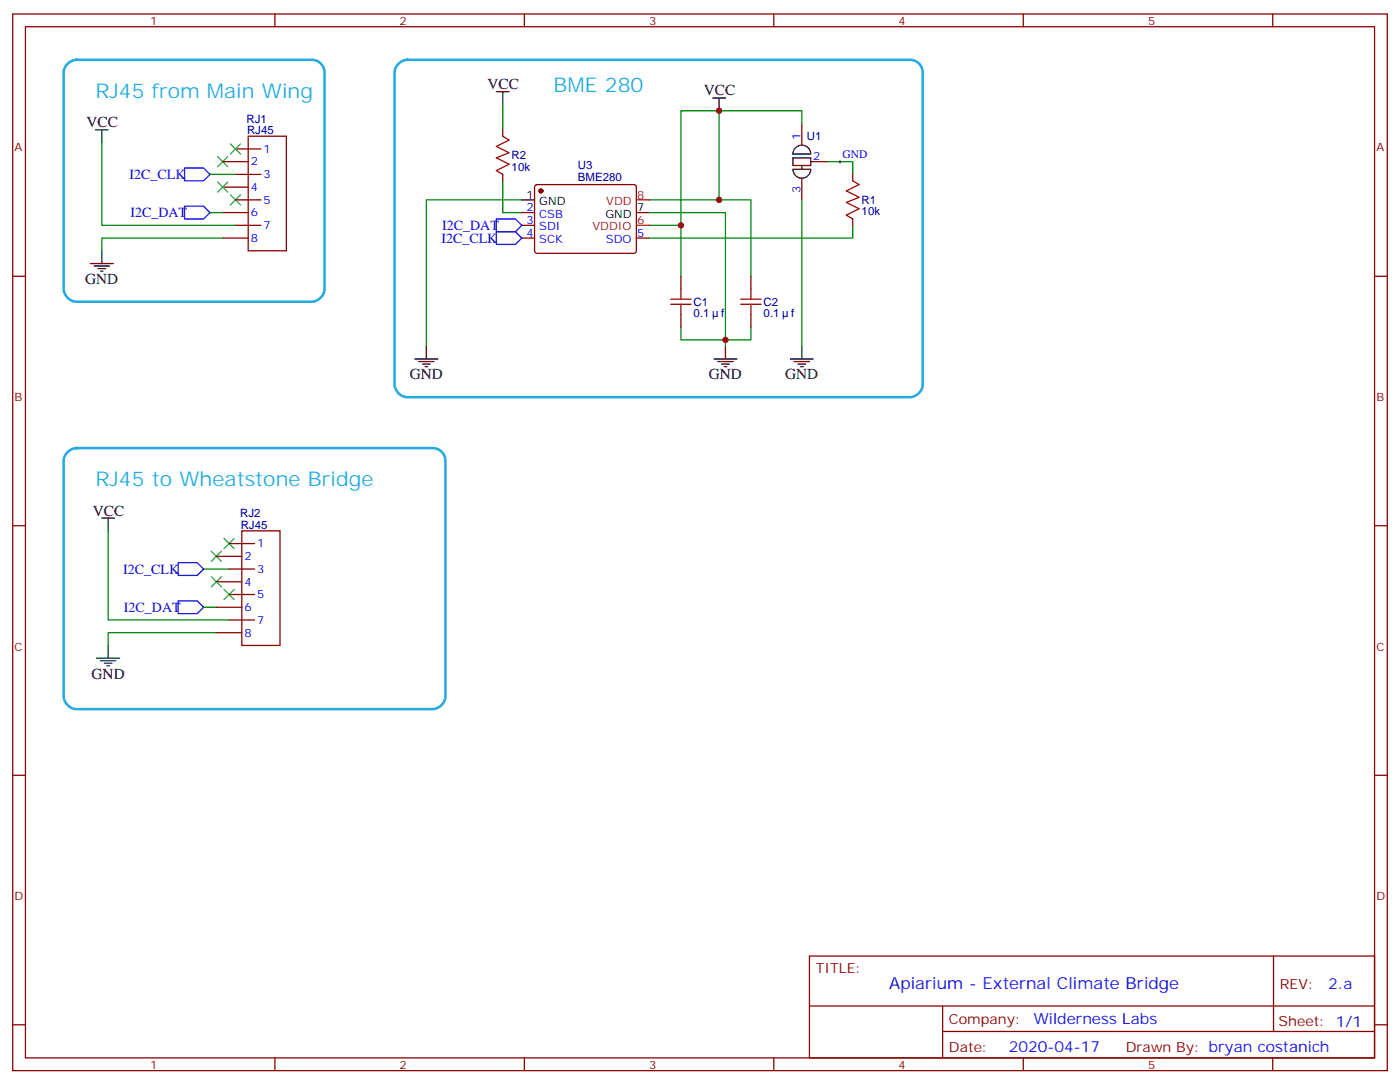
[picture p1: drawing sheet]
<svg xmlns="http://www.w3.org/2000/svg" width="388mm" height="300mm" viewBox="0 0 388 300" stroke-linecap="round" stroke-linejoin="round" font-family="sans-serif">
<g fill="none" stroke="#870000" stroke-width=".35">
<path d="M3.5 3.9h381v292.8h-381zM7.1 7.4h373.9v285.8h-373.9zM76.2 3.9v3.5M145.3 3.9v3.5M214.5 3.9v3.5M283.6 3.9v3.5M352.8 3.9v3.5M68.8 37.7h10.6v31.8h-10.6zM139.3 36v1.7M222.2 34.2v6M61.7 58.9h7.1M61.7 44.8h7.1"/>
<path d="M61.7 51.9h7.1M65.3 41.3h7M65.3 48.3h7M65.3 55.4h7M139.3 48.3v1.8M144.6 58.9h3.6M148.4 51.4l.5-.2h27.1l.4 .7-.1 17.9-.6 .4-27.1-.1-.4-.6v-17.6zM222.2 49.4v6M224.7 44.8h4.6M236.4 48.3v1.8M3.5 76.6h3.6M61.7 66h7.1"/>
<path d="M65.3 62.4h7M144.6 62.4h3.6M144.6 66h3.6M176.4 66h3.5M188.7 76.6v3.5M208.1 76.6v3.5M236.4 60.7v1.7M381 76.6h3.5M188.7 87.1v3.6M208.1 87.1v3.6M3.5 145.7h3.6M60 154.2h7"/>
<path d="M63.5 150.6h7.1M63.5 157.7h7.1M67 147.1h10.6v31.8h-10.6zM381 145.7h3.5M60 161.2h7M60 168.3h7M60 175.3h7M63.5 164.7h7.1M63.5 171.8h7.1M3.5 214.8h3.6M381 214.8h3.5M224.4 264.9h156.6v28.3h-156.6z"/>
<path d="M224.4 278.8h156.5M261.3 278.8v14.1M353 265v20.8M3.5 284h3.6M76.2 293.2v3.5M145.3 293.2v3.5M214.5 293.2v3.5M261.3 285.8h119.6M283.6 293.2v3.5M352.8 293.2v3.5M381 284h3.5"/>
</g>
<g fill="none" stroke="#000" stroke-width=".35">
<path d="M26.5 36h3.5M28.2 36v3.5M137.6 25.4h3.5M139.3 25.4v3.5M197.6 27.2h3.5M199.3 27.2v3.5M144.6 55.4h3.6M176.4 58.9h3.5M219.8 43.7h4.9v2.2h-4.9zM219.8 46.9h4.9a2.47 2.47 0 0 1-2.4 2.5 2.47 2.47 0 0 1-2.5-2.5zM220.3 41.1a2.47 2.47 0 0 1 2.8-.7 2.47 2.47 0 0 1 1.6 2.3h-4.9zM222.2 45.9v1"/>
<path d="M25 73h6.4M26.1 73.7h4.2M27.2 74.4h2.1M27.9 75.1h.7M28.2 69.5v3.5M115 99.5h6.4M118.2 96v3.5M197.9 99.5h6.4M201.1 96v3.5M219.1 99.5h6.3M222.2 96v3.5M116.1 100.2h4.2"/>
<path d="M117.1 100.9h2.1M117.8 101.6h.7M199 100.2h4.2M200 100.9h2.1M200.7 101.6h.7M220.1 100.2h4.3M221.2 100.9h2.1M221.9 101.6h.7M28.2 143.6h3.5M30 143.6v3.5M30 178.9v3.5M26.8 182.4h6.4"/>
<path d="M27.9 183.1h4.2M28.9 183.8h2.1M29.6 184.5h.7"/>
</g>
<g fill="none" stroke="#008700" stroke-width=".35">
<path d="M28.2 39.5v22.9h37.1M139.3 28.9v7.1M199.3 30.7h22.9v3.5M58.2 48.3h7.1M58.2 58.9h3.5M139.3 50.1v8.8h5.3M144.6 55.4h-26.4v40.6M179.9 58.9h21.2v35.3h-12.4v-3.5M179.9 55.4h28.2v21.2M199.3 55.4v-24.7h-10.6v31.7M222.2 55.4v40.6M229.3 44.8h7.1v3.5"/>
<path d="M61.7 66h-33.5v3.5M179.9 62.4h8.8v14.2M236.4 62.4v3.6h-56.5M208.1 90.7v3.5h-7v1.8M30 147.1v24.7h33.5M56.4 157.7h7.1M56.4 168.3h3.6M60 175.3h-30v3.6"/>
</g>
<circle cx="149.9" cy="52.9" r=".53" fill="#870000" stroke="#870000" stroke-width=".35"/>
<path d="M176.4 55.4h3.5M176.4 62.4h3.5" fill="none" stroke="#f00" stroke-width=".35"/>
<path d="M232.5 44.8h.7M232.8 44.4v.8" fill="none" stroke="#000" stroke-width=".28"/>
<path d="M139.3 37.7l1.8 1.1-3.5 1.8 3.5 1.7-3.5 1.4 3.5 1.8-3.5 1.8 1.7 1M236.4 50.1l1.7 1.1-3.5 1.7 3.5 1.8-3.5 1.4 3.5 1.8-3.5 1.7 1.8 1.1M185.9 84.3h5.7M185.9 82.9h5.7M188.7 80.1v2.8M188.7 84.3v2.8M205.3 84.3h5.7M205.3 82.9h5.7M208.1 80.1v2.8M208.1 84.3v2.8" fill="none" stroke="#a10000" stroke-width=".35"/>
<path d="M18.8 17.6a3.6 3.6 0 0 1 2.4-1h65.2a3.5 3.5 0 0 1 3.6 3.5v60a3.8 3.8 0 0 1-3.6 3.5h-65.2a3.8 3.8 0 0 1-3.6-3.5v-60a3.5 3.5 0 0 1 1.2-2.5zM110.5 17.6a3.6 3.6 0 0 1 2.4-1h139.3a3.5 3.5 0 0 1 3.6 3.5v86.4a3.8 3.8 0 0 1-3.6 3.6h-139.3a3.8 3.8 0 0 1-3.5-3.6v-86.4a3.5 3.5 0 0 1 1.1-2.5zM18.8 125.2a3.6 3.6 0 0 1 2.4-1h98.7a3.5 3.5 0 0 1 3.6 3.5v65.3a3.8 3.8 0 0 1-3.6 3.5h-98.7a3.8 3.8 0 0 1-3.6-3.5v-65.3a3.5 3.5 0 0 1 1.2-2.5z" fill="none" stroke="#24abe3" stroke-width=".71"/>
<path d="M51.2 46.6h5.2l1.8 1.7-1.8 1.8h-5.2zM51.2 57.1h5.2l1.8 1.8-1.8 1.8h-5.2zM137.6 60.7h5.3l1.7 1.7-1.7 1.8h-5.3zM137.6 64.2h5.3l1.7 1.8-1.7 1.7h-5.3zM49.4 155.9h5.3l1.7 1.8-1.7 1.8h-5.3zM49.4 166.5h5.3l1.7 1.8-1.7 1.7h-5.3z" fill="none" stroke="#00f" stroke-width=".35"/>
<g fill="none" stroke="#3c3" stroke-width=".35">
<path d="M63.9 39.9l2.8 2.8M66.7 39.9l-2.8 2.8M60.3 50.4l2.8 2.9M60.3 43.4l2.8 2.8M63.1 43.4l-2.8 2.8M63.1 50.4l-2.8 2.9M63.9 54l2.8 2.8M66.7 54l-2.8 2.8M58.6 152.8l2.8 2.8M58.6 159.8l2.8 2.8M61.4 152.8l-2.8 2.8M61.4 159.8l-2.8 2.8"/>
<path d="M62.1 149.2l2.8 2.8M64.9 149.2l-2.8 2.8M62.1 163.3l2.8 2.9M64.9 163.3l-2.8 2.9"/>
</g>
<g fill="#c00">
<circle cx="188.7" cy="62.4" r=".88"/>
<circle cx="201.1" cy="94.2" r=".88"/>
<circle cx="199.3" cy="30.7" r=".88"/>
<circle cx="199.3" cy="55.4" r=".88"/>
</g>
<g font-size="5.6" fill="#23abe3">
<text x="26.5" y="27.2">RJ45 from Main Wing</text>
<text x="153.5" y="25.4">BME 280</text>
<text x="26.5" y="134.8">RJ45 to Wheatstone Bridge</text>
</g>
<text font-size="4.6" fill="#00f" x="246.5" y="274">Apiarium - External Climate Bridge</text>
<g font-size="4.2">
<text x="135.1" y="24.7">VCC</text>
<text x="195.1" y="26.5">VCC</text>
<text x="24" y="35.3">VCC</text>
<text x="23.6" y="78.7">GND</text>
<text x="113.6" y="105.1">GND</text>
<text x="196.5" y="105.1">GND</text>
<text x="217.7" y="105.1">GND</text>
<text x="25.8" y="142.9">VCC</text>
<text x="25.4" y="188">GND</text>
</g>
<g font-size="4.2" fill="#00f">
<text x="368.2" y="274.2">2.a</text>
<text x="286.5" y="283.8">Wilderness Labs</text>
<text x="279.6" y="291.6">2020-04-17</text>
</g>
<g font-size="3.9" fill="#00f">
<text x="35.9" y="49.6">I2C_CLK</text>
<text x="36.1" y="60.2">I2C_DAT</text>
<text x="122.6" y="63.7">I2C_DAT</text>
<text x="122.3" y="67.3">I2C_CLK</text>
<text x="34.1" y="159">I2C_CLK</text>
<text x="34.4" y="169.6">I2C_DAT</text>
</g>
<g font-size="3.9" fill="#800">
<text x="226.1" y="269.5">TITLE:</text>
<text x="354.8" y="274.2">REV:</text>
<text x="263" y="283.7">Company:</text>
<text x="354.4" y="284.3">Sheet: 1/1</text>
<text x="263" y="291.4">Date:</text>
<text x="312.1" y="291.5">Drawn By: bryan costanich</text>
</g>
<g font-size="3.2" fill="#800">
<text x="41.6" y="6.9">1</text>
<text x="110.8" y="6.9">2</text>
<text x="179.9" y="6.9">3</text>
<text x="249.1" y="6.9">4</text>
<text x="318.2" y="6.9">5</text>
<text x="4.1" y="42">A</text>
<text x="381.5" y="42">A</text>
<text x="4.1" y="111.1">B</text>
<text x="381.5" y="111.1">B</text>
<text x="4.1" y="180.3">C</text>
<text x="381.5" y="180.3">C</text>
<text x="4.1" y="249.4">D</text>
<text x="381.5" y="249.4">D</text>
<text x="41.6" y="296.2">1</text>
<text x="110.8" y="296.2">2</text>
<text x="179.9" y="296.2">3</text>
<text x="249.1" y="296.2">4</text>
<text x="318.2" y="296.2">5</text>
</g>
<g font-size="3.2" fill="#000080">
<text x="68.3" y="34">RJ1</text>
<text x="68.5" y="37.1">RJ45</text>
<text x="223.7" y="38.9">U1</text>
<text x="141.8" y="47.3">10k</text>
<text x="141.8" y="44.2">R2</text>
<text x="160.2" y="46.9">U3</text>
<text x="160.2" y="50.1">BME280</text>
<text x="238.8" y="59.7">10k</text>
<text x="238.8" y="56.5">R1</text>
<text x="192.3" y="87.9">0.1</text>
<text x="192.3" y="84.7">C1</text>
<text x="199.9" y="87.9">f</text>
<text x="211.7" y="87.9">0.1</text>
<text x="211.7" y="84.7">C2</text>
<text x="219.3" y="87.9">f</text>
<text x="66.6" y="143.3">RJ2</text>
<text x="66.7" y="146.5">RJ45</text>
</g>
<g font-size="3.2" fill="#00f">
<text x="221.9" y="38.8" transform="rotate(-90 221.9 38.8)">1</text>
<text x="69.5" y="45.9">2</text>
<text x="73" y="42.3">1</text>
<text x="225.4" y="44.4">2</text>
<text x="233.5" y="43.9">GND</text>
<text x="69.5" y="52.9">4</text>
<text x="73" y="49.4">3</text>
<text x="221.9" y="53.5" transform="rotate(-90 221.9 53.5)">3</text>
<text x="69.5" y="60">6</text>
<text x="73" y="56.4">5</text>
<text x="146" y="58.6">2</text>
<text x="73" y="63.5">7</text>
<text x="146" y="62.1">3</text>
<text x="146" y="65.6">4</text>
<text x="149.5" y="60.3">CSB</text>
<text x="149.5" y="63.9">SDI</text>
<text x="176.6" y="65.6">5</text>
<text x="69.5" y="67">8</text>
<text x="149.5" y="67.4">SCK</text>
<text x="168" y="67.4">SDO</text>
<text x="67.7" y="155.2">2</text>
<text x="71.3" y="151.7">1</text>
<text x="71.3" y="158.7">3</text>
<text x="67.7" y="162.3">4</text>
<text x="71.3" y="165.8">5</text>
<text x="67.7" y="169.3">6</text>
<text x="71.3" y="172.9">7</text>
<text x="67.7" y="176.4">8</text>
</g>
<g font-size="3.2">
<text x="146" y="55">1</text>
<text x="149.5" y="56.8">GND</text>
<text x="176.6" y="58.6">7</text>
<text x="167.8" y="60.3">GND</text>
</g>
<g font-size="3.2" fill="#f00">
<text x="168" y="56.8">VDD</text>
<text x="176.6" y="55">8</text>
<text x="164.2" y="63.9">VDDIO</text>
<text x="176.6" y="62.1">6</text>
</g>
</svg>
